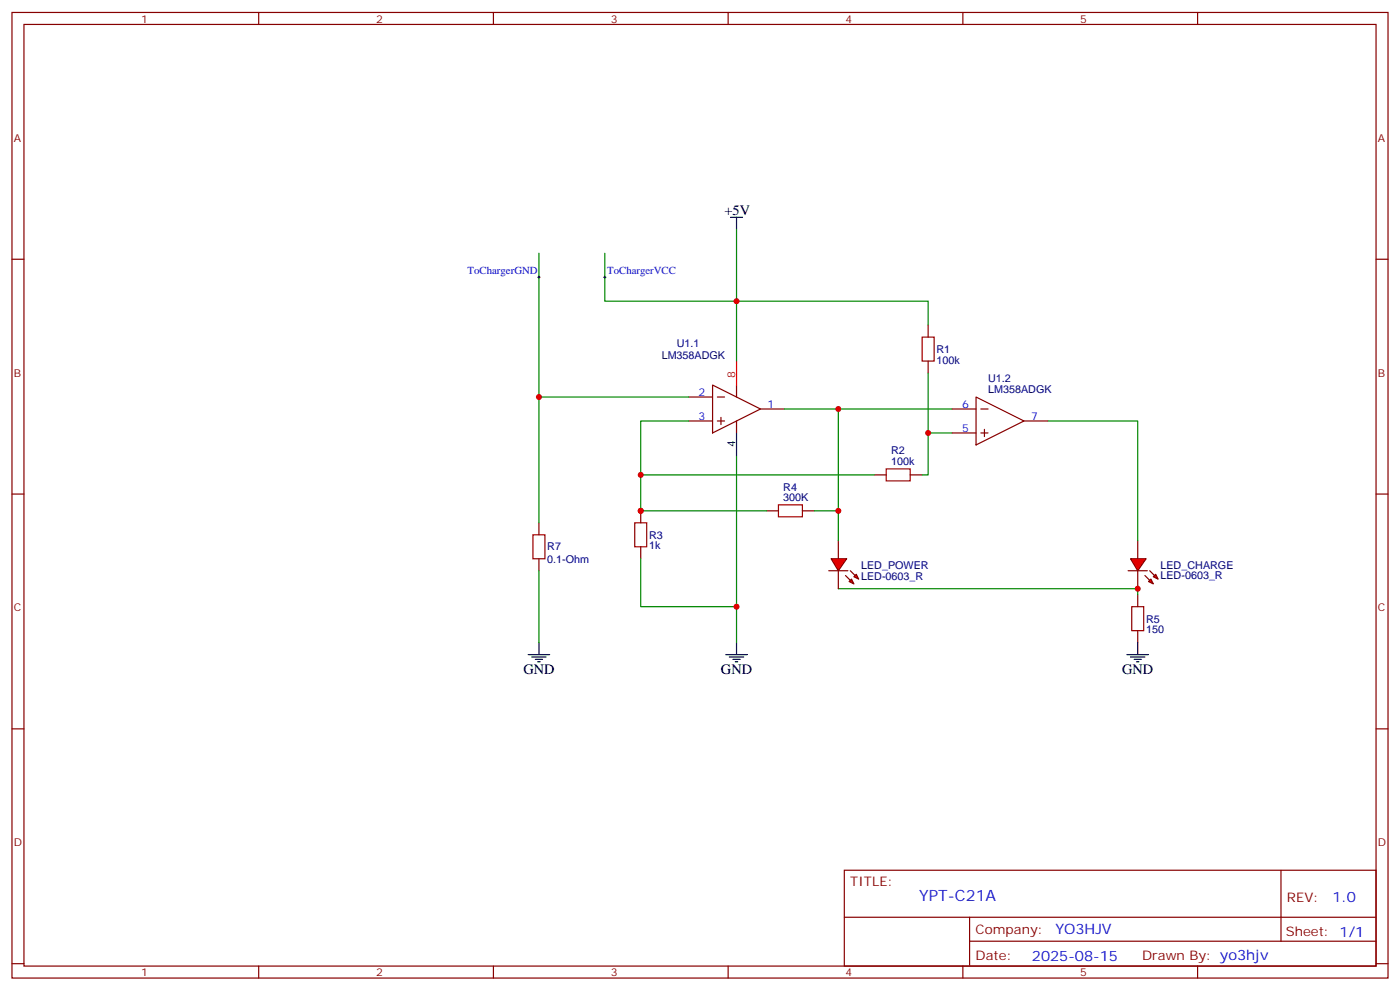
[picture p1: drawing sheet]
<svg xmlns="http://www.w3.org/2000/svg" width="412mm" height="292mm" viewBox="0 0 412 292" stroke-linecap="round" stroke-linejoin="round" font-family="sans-serif">
<g fill="none" stroke="#870000" stroke-width=".35">
<path d="M3.5 3.7h405.4v284.3h-405.4zM7.1 7.2h398.2v277.3h-398.2zM76.2 3.7v3.5M145.3 3.7v3.5M214.5 3.7v3.5M283.6 3.7v3.5M352.8 3.7v3.5M3.5 76.3h3.6M405.3 76.3h3.6M273.4 95.7v3.6M202.8 116.9h7.1M209.9 113.4l14.1 7-14.1 7.1z"/>
<path d="M211.3 116.9h2.1M217 113.4v3.5M273.4 106.3v3.6M287.5 116.9l14.1 7.1-14.1 7zM202.8 124h7.1M211.3 124h2.1M212.4 122.9v2.1M217 124v3.5M224 120.4h7.1M257.5 139.8h3.6M268.1 139.8h3.5M280.5 120.4h7"/>
<path d="M280.5 127.5h7M288.9 120.4h2.1M288.9 127.5h2.1M290 126.4v2.2M301.6 124h7.1M3.5 145.5h3.6M158.7 154v3.5M188.7 150.4v3.6M225.8 150.4h3.5M236.4 150.4h3.5M405.3 145.5h3.6M158.7 164.5v3.6"/>
<path d="M188.7 161v3.5M335.1 175.1v3.5M335.1 185.7v3.5M3.5 214.6h3.6M405.3 214.6h3.6M248.7 256.3h156.6v28.2h-156.6zM377.3 256.3v20.9M248.7 270.1h156.5M285.6 277.2h119.6M285.6 270.1v14.1M3.5 283.8h3.6M76.2 284.5v3.5"/>
<path d="M145.3 284.5v3.5M214.5 284.5v3.5M283.6 284.5v3.5M352.8 284.5v3.5M405.3 283.8h3.6"/>
</g>
<g fill="none" stroke="#000" stroke-width=".35">
<path d="M215.2 64h3.5M217 64v3.5M217 127.5v7M155.6 192.8h6.3M156.6 193.5h4.3M157.7 194.2h2.1M158.4 194.9h.7M158.7 189.2v3.6M213.8 192.8h6.3M214.8 193.5h4.3M215.9 194.2h2.1M216.6 194.9h.7"/>
<path d="M217 189.2v3.6M332 192.8h6.3M333 193.5h4.3M334.1 194.2h2.1M334.8 194.9h.7M335.1 189.2v3.6"/>
</g>
<path d="M217 106.3v7.1" fill="none" stroke="#f00" stroke-width=".35"/>
<path d="M271.6 99.3h3.6v7h-3.6zM261.1 138.1h7v3.5h-7zM157 157.5h3.5v7h-3.5zM187 154h3.5v7h-3.5zM229.3 148.7h7.1v3.5h-7.1zM333.4 178.6h3.5v7.1h-3.5z" fill="none" stroke="#a10000" stroke-width=".35"/>
<path d="M158.7 74.6v42.3M178.2 74.6v14.1h95.2v7M217 67.5v38.8M202.8 116.9h-44.1v37.1M273.4 109.9v17.6h7.1M202.8 124h-14.1v26.4h37.1M217 134.5v54.7M231.1 120.4h15.8v30h-7M246.9 120.4h33.6M158.7 168.1v21.1M188.7 164.5v14.1h28.3" fill="none" stroke="#008700" stroke-width=".35"/>
<path d="M158.4 81.6h.7M158.7 81.3v.7M177.8 81.6h.7M178.2 81.3v.7" fill="none" stroke="#000" stroke-width=".29"/>
<g fill="#f00" stroke="#870000" stroke-width=".35">
<path d="M333 164.5h4.6l-2.5 3.6z"/>
<path d="M332.3 168.1h5.7z"/>
</g>
<g fill="#870000" stroke="#870000" stroke-width=".35">
<path d="M338.7 168.1l1.4 1.4z"/>
<path d="M337.3 169.5l1.4 1.4z"/>
</g>
<g fill="#f00" stroke="#870000" stroke-width=".35">
<path d="M339.7 169.8l.7-.7 .7 1.4z"/>
<path d="M339 170.5l.7 1.4-1.4-.7z"/>
</g>
<path d="M335.1 159.2v5.3M335.1 168.1v5.3" fill="none" stroke="#870000" stroke-width=".35"/>
<path d="M308.7 124h26.4v35.2M246.9 173.4h88.2v1.7" fill="none" stroke="#008700" stroke-width=".35"/>
<g fill="#f00" stroke="#870000" stroke-width=".35">
<path d="M244.8 164.5h4.6l-2.5 3.6z"/>
<path d="M244.1 168.1h5.7z"/>
</g>
<g fill="#870000" stroke="#870000" stroke-width=".35">
<path d="M250.5 168.1l1.4 1.4z"/>
<path d="M249.1 169.5l1.4 1.4z"/>
</g>
<g fill="#f00" stroke="#870000" stroke-width=".35">
<path d="M252.2 169.1l.7 1.4-1.4-.7z"/>
<path d="M250.1 171.2l.7-.7 .7 1.4z"/>
</g>
<path d="M246.9 159.2v5.3M246.9 168.1v5.3" fill="none" stroke="#870000" stroke-width=".35"/>
<path d="M188.7 139.8h68.8M273.4 127.5v12.3h-1.8M246.9 150.4v8.8" fill="none" stroke="#008700" stroke-width=".35"/>
<g fill="#c00">
<circle cx="188.7" cy="150.4" r=".88"/>
<circle cx="217" cy="178.6" r=".88"/>
<circle cx="158.8" cy="116.9" r=".88"/>
<circle cx="217" cy="88.7" r=".88"/>
<circle cx="246.9" cy="120.4" r=".88"/>
<circle cx="246.9" cy="150.4" r=".88"/>
<circle cx="273.4" cy="127.5" r=".88"/>
<circle cx="335.1" cy="173.4" r=".88"/>
<circle cx="188.7" cy="139.8" r=".88"/>
</g>
<text font-size="4.6" fill="#00f" x="270.8" y="265.3">YPT-C21A</text>
<g font-size="4.2">
<text x="213.4" y="63.3">+5V</text>
<text x="154.2" y="198.4">GND</text>
<text x="212.4" y="198.4">GND</text>
<text x="330.6" y="198.4">GND</text>
</g>
<g font-size="4.2" fill="#00f">
<text x="392.5" y="265.5">1.0</text>
<text x="310.9" y="275.1">YO3HJV</text>
<text x="304" y="282.9">2025-08-15</text>
</g>
<g font-size="3.9" fill="#800">
<text x="250.5" y="260.8">TITLE:</text>
<text x="379.1" y="265.5">REV:</text>
<text x="287.4" y="275">Company:</text>
<text x="378.7" y="275.7">Sheet: 1/1</text>
<text x="287.4" y="282.7">Date:</text>
<text x="336.4" y="282.8">Drawn By: yo3hjv</text>
</g>
<g font-size="3.2" fill="#800">
<text x="41.6" y="6.7">1</text>
<text x="110.8" y="6.7">2</text>
<text x="179.9" y="6.7">3</text>
<text x="249.1" y="6.7">4</text>
<text x="318.2" y="6.7">5</text>
<text x="4.1" y="41.8">A</text>
<text x="405.9" y="41.8">A</text>
<text x="4.1" y="110.9">B</text>
<text x="405.9" y="110.9">B</text>
<text x="4.1" y="180.1">C</text>
<text x="405.9" y="180.1">C</text>
<text x="4.1" y="249.2">D</text>
<text x="405.9" y="249.2">D</text>
<text x="41.6" y="287.5">1</text>
<text x="110.8" y="287.5">2</text>
<text x="179.9" y="287.5">3</text>
<text x="249.1" y="287.5">4</text>
<text x="318.2" y="287.5">5</text>
</g>
<g font-size="3.2" fill="#00f">
<text x="137.8" y="80.8">ToChargerGND</text>
<text x="178.9" y="80.8">ToChargerVCC</text>
<text x="205.8" y="116.6">2</text>
<text x="205.8" y="123.6">3</text>
<text x="226.1" y="120.1">1</text>
<text x="283.4" y="120.1">6</text>
<text x="303.7" y="123.6">7</text>
<text x="283.4" y="127.1">5</text>
</g>
<g font-size="3.2" fill="#000080">
<text x="194.9" y="105.8">LM358ADGK</text>
<text x="199.4" y="102.3">U1.1</text>
<text x="275.9" y="107.1">100k</text>
<text x="275.9" y="104.1">R1</text>
<text x="291.1" y="112.4">U1.2</text>
<text x="291.1" y="115.8">LM358ADGK</text>
<text x="262.5" y="137">100k</text>
<text x="262.5" y="133.8">R2</text>
<text x="230.7" y="147.6">300K</text>
<text x="230.7" y="144.6">R4</text>
<text x="191.2" y="161.8">1k</text>
<text x="191.2" y="158.7">R3</text>
<text x="161.2" y="165.8">0.1-Ohm</text>
<text x="161.2" y="162.1">R7</text>
<text x="253.6" y="167.5">LED_POWER</text>
<text x="341.8" y="167.4">LED_CHARGE</text>
<text x="253.6" y="170.7">LED-0603_R</text>
<text x="341.8" y="170.6">LED-0603_R</text>
<text x="337.6" y="183.4">R5</text>
<text x="337.6" y="186.5">150</text>
</g>
<text font-size="3.2" fill="#f00" x="216.6" y="111.3" transform="rotate(-90 216.6 111.3)">8</text>
<text font-size="3.2" x="216.6" y="131.6" transform="rotate(-90 216.6 131.6)">4</text>
</svg>
